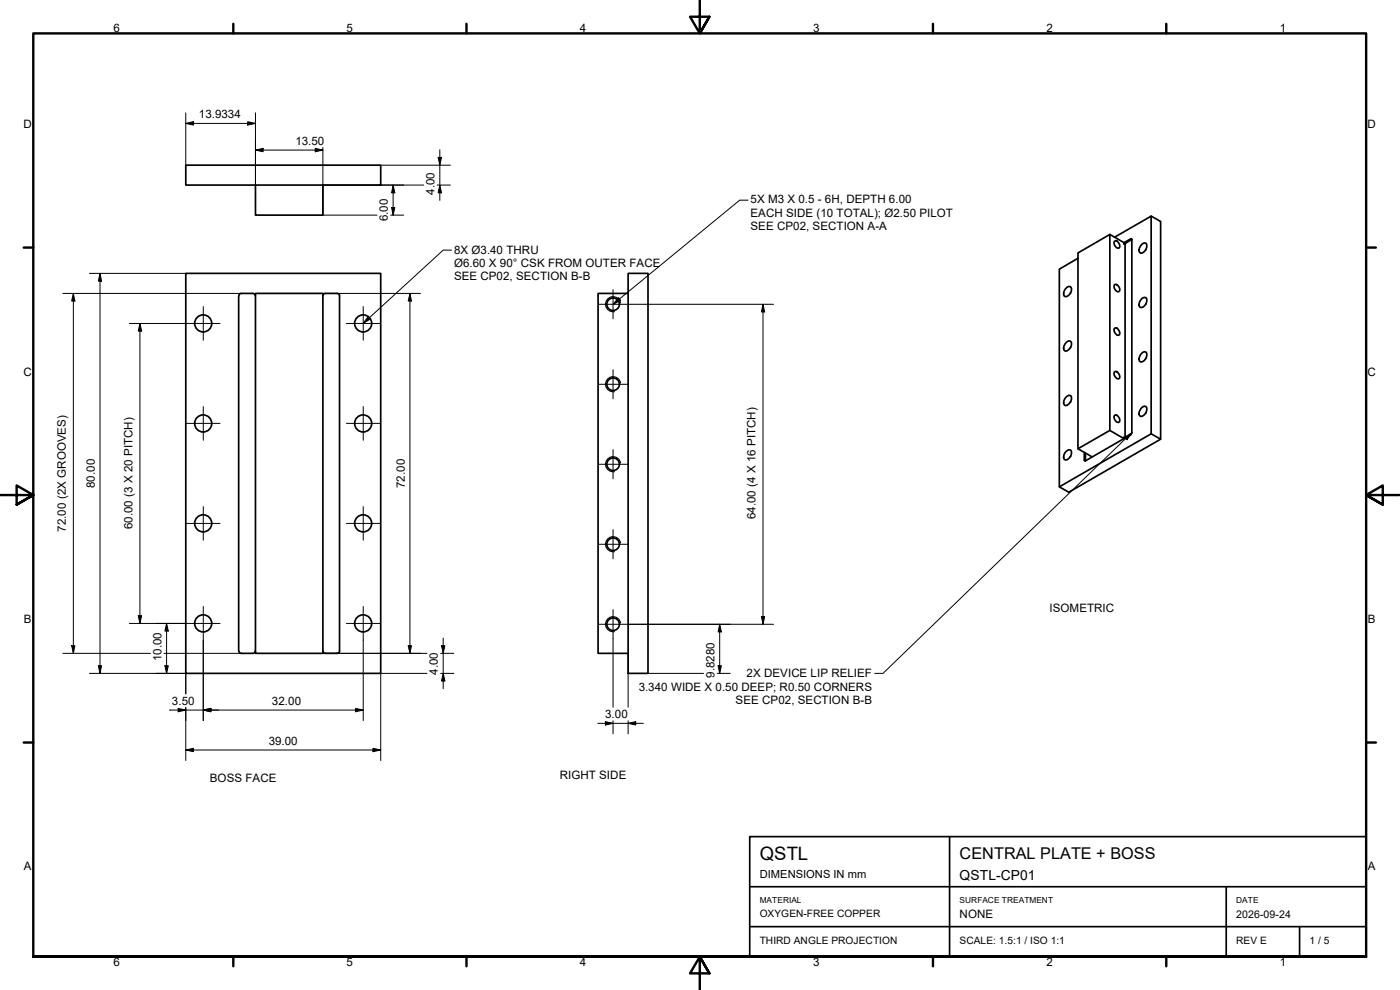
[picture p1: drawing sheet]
<svg xmlns="http://www.w3.org/2000/svg" width="420mm" height="297mm" viewBox="0 0 420 297" stroke-linecap="round" stroke-linejoin="round" font-family="sans-serif">
<!-- layer: Visible (ISO) -->
<g fill="none" stroke="#000" stroke-width=".51">
<path d="M55.8 49.6h58.5v5.9h-58.5zM76.7 55.5v9h20.2v-9M323.5 77.5l-5.6 3.3v65.3l2.9 1.6 27.5-15.9M333.1 70.3v58.8l4.2 2.5M334.4 72.4l.4-.2a1.65 1.65 0 0 1 1.2 2.1l-.4 .2a1.64 1.64 0 0 1-1.2-2.1zM334.5 71.2l11-6.4v65.4l-27.6 15.9M338 72.8l1.7-.9v57.9l-.4 .7-1.6 .9v-58zM339.7 71.9l-.4-.2-1.6 .9-.4 .6v-.4l-4.2-2.5-9.6 5.6v58.7l4.3 2.5 9.5-5.5v-.4l.4 .2M342.9 73.1l.6-.2 .4 .1a2.1 2.1 0 0 1-1.6 3l-.3-.3a2.35 2.35 0 0 1 .9-2.6zM343.9 74.8l-.1 .2M345.5 64.8l2.8 1.6v65.4l-2.8-1.6M55.8 82h58.5v120h-58.5z"/>
<path d="M71.6 88.8l.1 106.5 .2 .5 .5 .2h3.5M75.9 88l.5 .3 .2 .5M75.9 88h-3.5l-.5 .3-.2 .5M76.7 88h20.2v108h-20.2zM97.6 88l-.5 .3-.2 .5M97.7 88h3.5M101.2 88l.5 .3 .2 .5M101.9 88.8v106.5l-.2 .5-.5 .2M188.5 82h6v120h-6zM188.5 88h-9v108h9M319.7 86.7l1.1-.8 .5 .1a2.07 2.07 0 0 1-1.6 3 1.48 1.48 0 0 1 0-2.3zM321.3 87.9l-.1 .2"/>
<path d="M334.4 85.5l.4-.2a1.64 1.64 0 0 1 1.2 2.1l-.4 .2a1.65 1.65 0 0 1-1.2-2.1zM334.4 98.5l.4-.1a1.64 1.64 0 0 1 1.2 2l-.4 .2a1.64 1.64 0 0 1-1.2-2.1zM342.9 89.4l1-.1a2.05 2.05 0 0 1-1.6 3l-.3-.3a2.38 2.38 0 0 1 .9-2.6zM343.9 91.2l-.1 .1M319.7 119.4l1.1-.8 .5 .1a2.09 2.09 0 0 1-1.6 3 1.48 1.48 0 0 1 0-2.3zM319.7 103.1l1.1-.8 .5 .1a2.07 2.07 0 0 1-1.6 3 1.48 1.48 0 0 1 0-2.3zM321.3 104.2l-.1 .2M334.4 111.6l.4-.2a1.65 1.65 0 0 1 1.2 2.1l-.4 .2a1.64 1.64 0 0 1-1.2-2.1zM342.9 105.8l.6-.3 .4 .1a2.07 2.07 0 0 1-1.6 3l-.3-.2a2.38 2.38 0 0 1 .9-2.6zM343.9 107.5l-.1 .1M319.7 135.7l1.1-.8 .5 .1a2.04 2.04 0 0 1-1.6 3 1.47 1.47 0 0 1 0-2.3zM321.3 120.6l-.1 .1"/>
<path d="M321.3 136.9l-.1 .2M325.4 135.7v2.4l.4 .2M325.8 136v2.3M327.7 137.1l-1.9 1.2M333.1 129.1l-9.6 5.5M334.4 124.7l.4-.2a1.64 1.64 0 0 1 1.2 2.1l-.4 .2a1.65 1.65 0 0 1-1.2-2.1zM342.9 122.1l.6-.2 .4 .1a2.07 2.07 0 0 1-1.6 3l-.3-.3a2.35 2.35 0 0 1 .9-2.6zM343.9 123.8l-.1 .2M76.6 195.3l-.2 .5-.5 .2M96.9 195.3l.2 .5 .5 .2M97.7 196h3.5"/>
<circle cx="61" cy="97" r="2.56"/>
<circle cx="109" cy="97" r="2.56"/>
<circle cx="184" cy="91.3" r="1.88"/>
<circle cx="184" cy="115.3" r="1.88"/>
<circle cx="61" cy="127" r="2.56"/>
<circle cx="109" cy="127" r="2.56"/>
<circle cx="184" cy="139.3" r="1.88"/>
<circle cx="61" cy="157" r="2.56"/>
<circle cx="109" cy="157" r="2.56"/>
<circle cx="184" cy="163.3" r="1.88"/>
<circle cx="61" cy="187" r="2.56"/>
<circle cx="109" cy="187" r="2.56"/>
<circle cx="184" cy="187.3" r="1.88"/>
</g>
<!-- layer: Visible Narrow (ISO) -->
<path d="M186.2 90.9a2.26 2.26 0 0 0-2.6-1.9 2.26 2.26 0 0 0-1.8 2.7 2.26 2.26 0 0 0 2.6 1.8M186.2 114.9a2.26 2.26 0 0 0-2.6-1.8 2.26 2.26 0 0 0-1.8 2.6 2.26 2.26 0 0 0 2.6 1.8M186.2 138.9a2.26 2.26 0 0 0-2.6-1.8 2.26 2.26 0 0 0-1.8 2.6 2.26 2.26 0 0 0 2.6 1.8M186.2 162.9a2.26 2.26 0 0 0-2.6-1.8 2.26 2.26 0 0 0-1.8 2.6 2.26 2.26 0 0 0 2.6 1.8M186.2 186.9a2.26 2.26 0 0 0-2.6-1.8 2.26 2.26 0 0 0-1.8 2.6 2.26 2.26 0 0 0 2.6 1.8" fill="none" stroke="#000" stroke-width=".34"/>
<!-- layer: Border (ISO) -->
<g fill="none" stroke="#000" stroke-width=".72">
<path d="M70 7.1v2.9M140 7.1v2.9M210 0v10l-2.9-5h5.8l-2.9 5 2.9-5M280 7.1v2.9M350 7.1v2.9M7.1 74.3h2.9M410 74.3h2.9M0 148.5h10l-5-2.8v5.7l5-2.9-5 2.9M420 148.5h-10l5-2.8v5.7l-5-2.9 5 2.9M7.1 222.8h2.9M410 222.8h2.9M10 287v-277h400v277h-400h400"/>
<path d="M70 287v2.9M140 287v2.9M212.9 292l-2.9-5 2.9 5h-5.8l2.9-5v10M280 287v2.9M350 287v2.9"/>
</g>
<!-- layer: Title (ISO) -->
<path d="M225 251h185v36h-185zM285 251v36M225 266.1h185M225 278h185M368 266.1v20.9M390 278v9" fill="none" stroke="#000" stroke-width=".51"/>
<!-- layer: Center Mark (ISO) -->
<g fill="none" stroke="#000" stroke-width=".3">
<path d="M56 97.1h10M61 92v10.1M104 97.1h10M109 92v10.1M179.6 91.3h8.8M184 86.9v8.8M179.6 115.3h8.8M184 110.9v8.8M56 127h10M61 122v10.1M104 127h10M109 122v10.1"/>
<path d="M179.6 139.3h8.8M184 134.9v8.8M56 157h10M61 152v10.1M104 157h10M109 152v10.1M184 158.9v8.8M179.6 163.3h8.8M56 187.1h10M61 182v10.1M104 187.1h10M109 182v10.1"/>
<path d="M179.6 187.3h8.8M184 182.9v8.8"/>
</g>
<!-- layer: Dimension (ISO) -->
<g fill="none" stroke="#000" stroke-width=".3">
<path d="M55.8 37l2.2-.5v1zM55.8 33.9v15.7M55.8 37h20.9M74.3 36.5l2.4 .5-2.4 .5zM76.7 33.9v21.6M76.7 45l2.3-.5v1zM76.7 45h20.2M94.6 44.5l2.3 .5-2.3 .5zM96.9 44.3v20.2h16.3M96.9 55.5h30.3M114.3 49.6h20.9M118 55.5l.5 2.4h-1z"/>
<path d="M118 55.5v9M131.2 55.5h4M131.5 47.2h1l-.5 2.4zM132 55.5l.5 2.4h-1zM132 44.9v15.2M117.2 64.5h4M117.5 62.3h1l-.5 2.2zM18.8 88h53.6M22 88l.5 2.3h-1zM22 88v108M26.8 82h29M30 82l.5 2.4h-1z"/>
<path d="M30 82v120M38.8 97.1h17.2M42 97.1l.5 2.2h-1zM42 97.1v90M76.7 88h49.5M123 88l.5 2.3h-1zM123 88v108M188.4 91.3h43.8M229 91.3l.5 2.3h-1zM229 91.3v96M18.8 196h26.4M21.5 193.7h1l-.5 2.3z"/>
<path d="M29.5 199.8h1l-.5 2.2zM38.8 187.1h17.2M41.5 184.7h1l-.5 2.4zM49.2 196h23.2M49.5 199.8h1l-.5 2.2zM50 187.1l.5 2.2h-1zM50 187.1v14.9M61 192.1v24.1M96.9 196h31.2M109 192.1v24.1M122.5 193.7h1l-.5 2.3zM132.2 196h4"/>
<path d="M132.5 193.7h1l-.5 2.3zM133 191.5v15.2M184 191.7v20.5M188.4 187.3h43.8M188.5 196v16.2M215.5 199.8h1l-.5 2.2zM216 187.3l.5 2.3h-1zM216 187.3v14.7M228.5 185h1l-.5 2.3zM26.8 202h29v6.2M50.8 213h58.2M53.5 212.5l2.3 .5-2.3 .6z"/>
<path d="M55.8 212.3v15.9M61 213l2.3-.5v1.1zM106.7 212.5l2.3 .5-2.3 .6zM128.1 202h-13.8v26.2M132.2 202h4M133 202l.5 2.3h-1zM179.4 217h13.7M181.7 216.5l2.3 .5-2.3 .5zM184 216.3v3.9M188.5 217l2.3-.5v1zM188.5 216.3v3.9M194.5 202h16.7"/>
<path d="M215.2 202h4M55.8 225l2.2-.5v1zM55.8 225h58.5M111.9 224.5l2.4 .5-2.4 .5z"/>
</g>
<g fill="#000">
<path d="M55.8 37l2.2-.5v1zM74.3 36.5l2.4 .5-2.4 .5zM76.7 45l2.3-.5v1zM94.6 44.5l2.3 .5-2.3 .5zM118 55.5l.5 2.4h-1zM131.5 47.2h1l-.5 2.4zM132 55.5l.5 2.4h-1zM117.5 62.3h1l-.5 2.2zM22 88l.5 2.3h-1zM30 82l.5 2.4h-1zM42 97.1l.5 2.2h-1zM123 88l.5 2.3h-1z"/>
<path d="M229 91.3l.5 2.3h-1zM21.5 193.7h1l-.5 2.3zM29.5 199.8h1l-.5 2.2zM41.5 184.7h1l-.5 2.4zM49.5 199.8h1l-.5 2.2zM50 187.1l.5 2.2h-1zM122.5 193.7h1l-.5 2.3zM132.5 193.7h1l-.5 2.3zM215.5 199.8h1l-.5 2.2zM216 187.3l.5 2.3h-1zM228.5 185h1l-.5 2.3zM53.5 212.5l2.3 .5-2.3 .6z"/>
<path d="M61 213l2.3-.5v1.1zM106.7 212.5l2.3 .5-2.3 .6zM133 202l.5 2.3h-1zM181.7 216.5l2.3 .5-2.3 .5zM188.5 217l2.3-.5v1zM55.8 225l2.2-.5v1zM111.9 224.5l2.4 .5-2.4 .5z"/>
</g>
<!-- layer: Symbol (ISO) -->
<path d="M110.5 95l.7 .7-2.2 1.4zM185.6 89.3l.7 .8-2.3 1.2zM337.5 131.2l2.2-1.4-1.5 2.1z" fill="#000"/>
<path d="M135.5 75h-2.5l-23.9 21.9M224.5 60.1h-2.5l-37.9 31.1M109.1 96.9l1.4-1.9 .7 .7-2 1.2M184.1 91.2l1.5-1.9 .7 .8-2.1 1.1M337.5 131.2l2.2-1.4-1.5 2.1zM339.7 129.8l-74.7 72.2h-2.5" fill="none" stroke="#000" stroke-width=".3"/>
<text font-size="5.5" x="228" y="258.1">QSTL</text>
<text font-size="4.9" x="288" y="257.6">CENTRAL PLATE + BOSS</text>
<text font-size="4.1" x="288" y="264.1">QSTL-CP01</text>
<g font-size="3.5">
<text x="34" y="9.6">6</text>
<text x="104" y="9.6">5</text>
<text x="174" y="9.6">4</text>
<text x="244" y="9.6">3</text>
<text x="314" y="9.6">2</text>
<text x="384" y="9.6">1</text>
<text x="59.7" y="35.5">13.9334</text>
<text x="7.1" y="38.4">D</text>
<text x="410.4" y="38.4">D</text>
<text x="88.6" y="43.5">13.50</text>
<text x="130.4" y="58.4" transform="rotate(-90 130.4 58.4)">4.00</text>
<text x="225.3" y="61">5X M3 X 0.5 - 6H, DEPTH 6.00</text>
<text x="225.3" y="65">EACH SIDE (10 TOTAL); Ø2.50 PILOT</text>
<text x="116.4" y="66.4" transform="rotate(-90 116.4 66.4)">6.00</text>
<text x="225.3" y="68.9">SEE CP02, SECTION A-A</text>
<text x="136.3" y="76.3">8X Ø3.40 THRU</text>
<text x="136.3" y="80.2">Ø6.60 X 90° CSK FROM OUTER FACE</text>
<text x="136.3" y="84.1">SEE CP02, SECTION B-B</text>
<text x="7.1" y="112.7">C</text>
<text x="410.4" y="112.7">C</text>
<text x="28.4" y="146.4" transform="rotate(-90 28.4 146.4)">80.00</text>
<text x="121.5" y="146.4" transform="rotate(-90 121.5 146.4)">72.00</text>
<text x="226.7" y="155.8" transform="rotate(-90 226.7 155.8)">64.00 (4 X 16 PITCH)</text>
<text x="19.7" y="159.5" transform="rotate(-90 19.7 159.5)">72.00 (2X GROOVES)</text>
<text x="39.8" y="158.8" transform="rotate(-90 39.8 158.8)">60.00 (3 X 20 PITCH)</text>
<text x="315" y="183.6">ISOMETRIC</text>
<text x="7.2" y="186.9">B</text>
<text x="410.5" y="186.9">B</text>
<text x="48.4" y="198.4" transform="rotate(-90 48.4 198.4)">10.00</text>
<text x="131.4" y="202.4" transform="rotate(-90 131.4 202.4)">4.00</text>
<text x="214.4" y="203.4" transform="rotate(-90 214.4 203.4)">9.8280</text>
<text x="224.1" y="203.3">2X DEVICE LIP RELIEF</text>
<text x="191.7" y="207.2">3.340 WIDE X 0.50 DEEP; R0.50 CORNERS</text>
<text x="51.6" y="211.5">3.50</text>
<text x="81.6" y="211.5">32.00</text>
<text x="181.6" y="215.5">3.00</text>
<text x="220.8" y="211.1">SEE CP02, SECTION B-B</text>
<text x="80.6" y="223.5">39.00</text>
<text x="168" y="233.6">RIGHT SIDE</text>
<text x="63" y="234.6">BOSS FACE</text>
<text x="7.2" y="261.2">A</text>
<text x="410.5" y="261.2">A</text>
<text x="288" y="275.6">NONE</text>
<text x="34" y="289.9">6</text>
<text x="104" y="289.9">5</text>
<text x="174" y="289.9">4</text>
<text x="244" y="289.9">3</text>
<text x="314" y="289.9">2</text>
<text x="384" y="289.9">1</text>
</g>
<text font-size="3.3" x="228" y="263.5">DIMENSIONS IN mm</text>
<text font-size="3.2" x="371" y="275.4">2026-09-24</text>
<g font-size="3">
<text x="228" y="275.3">OXYGEN-FREE COPPER</text>
<text x="228" y="283.3">THIRD ANGLE PROJECTION</text>
<text x="288" y="283.3">SCALE: 1.5:1 / ISO 1:1</text>
<text x="371" y="283.2">REV E</text>
<text x="393" y="283.3">1 / 5</text>
</g>
<g font-size="2.5">
<text x="228" y="270.8">MATERIAL</text>
<text x="288" y="270.9">SURFACE TREATMENT</text>
<text x="371" y="270.8">DATE</text>
</g>
</svg>
